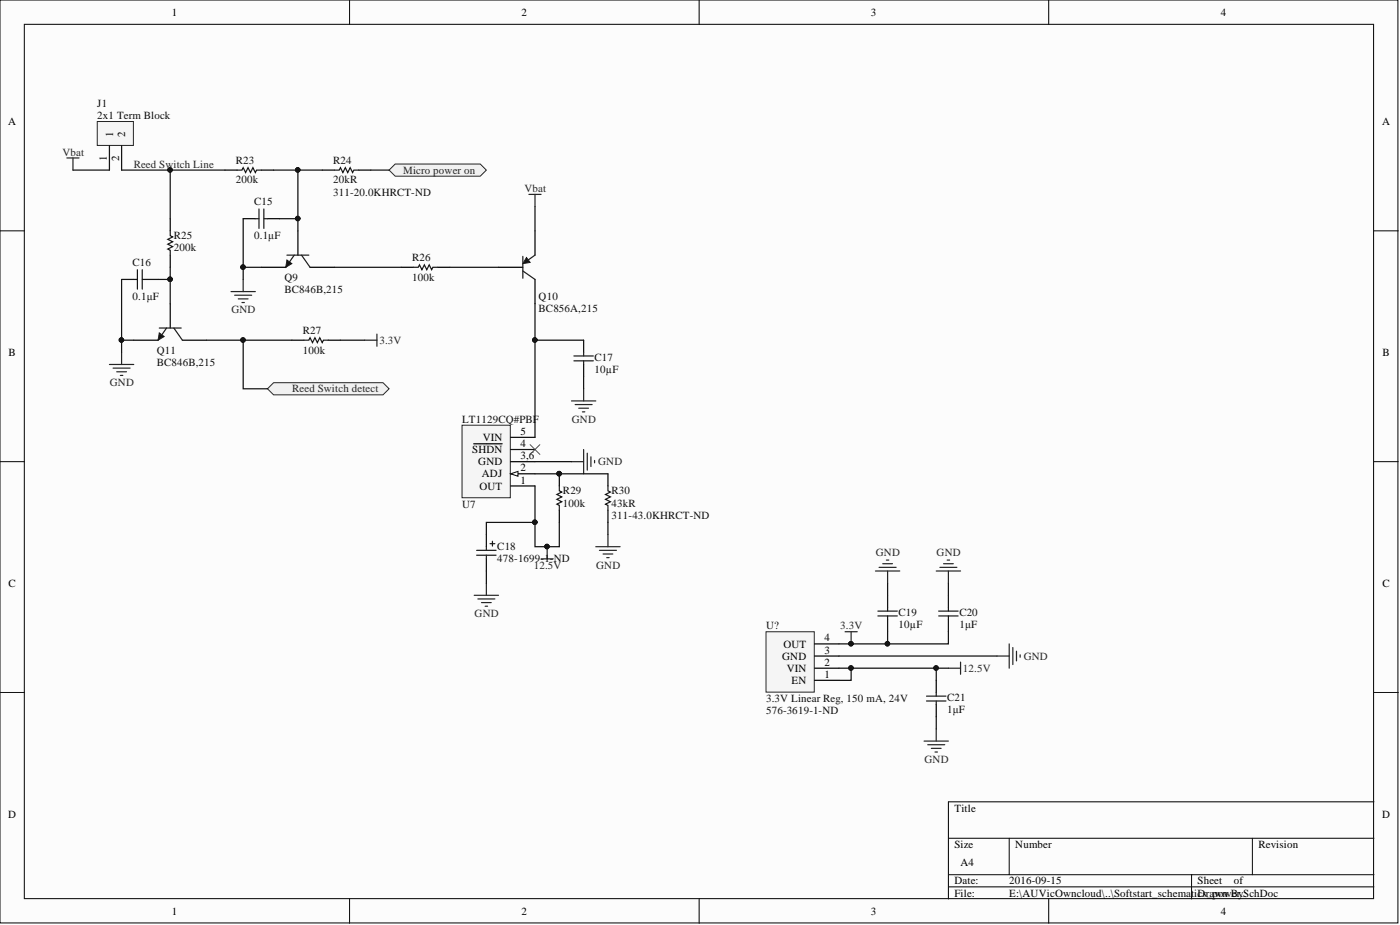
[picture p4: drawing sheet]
<svg xmlns="http://www.w3.org/2000/svg" width="292mm" height="193mm" viewBox="0 0 292 193" stroke-linecap="round" stroke-linejoin="round" font-family="sans-serif">
<g fill="#fcfcfc" stroke="#000" stroke-width=".21">
<path d="M0 0h291.7v192.5h-291.7z"/>
<path d="M5.1 5.1h281.5v182.4h-281.5z"/>
</g>
<g fill="none" stroke="#000" stroke-width=".21">
<path d="M72.9 0v5.1M145.9 0v5.1M218.8 0v5.1M0 48.2h5.1M286.7 48.2h5M0 96.3h5.1M286.7 96.3h5M0 144.5h5.1M286.7 144.5h5M197.9 174.9h88.8M210.6 174.9v7.6M261.3 174.9v7.6"/>
<path d="M286.7 167.3h-88.8v20.2M72.9 187.5v5.1M145.9 187.5v5.1M197.9 182.5h88.8M197.9 185h88.8M218.8 187.5v5.1M248.6 182.5v5"/>
</g>
<path d="M14 33h2.5M15.2 33v2.5" fill="none" stroke="#262626" stroke-width=".25"/>
<path d="M20.3 25.3h7.5v5h-7.5z" fill="#f5f5f5" stroke="#262626" stroke-width=".21"/>
<path d="M22.8 30.4v5.1M25.4 30.4v5.1M46.9 35.5h2.6M54.5 35.5h2.6M54.5 55.8h5.1M62.2 48.2v5M64.7 55.8h5.1" fill="none" stroke="#000" stroke-width=".25"/>
<path d="M15.2 35.5h7.6" fill="none" stroke="#0e0e0e" stroke-width=".25"/>
<path d="M49.5 35.5h1l.2-.5 .5 1 .6-1 .5 1 .5-1 .5 1 .2-.5h1M59.9 53.2h4.5M61.4 53.2l-1.8 2.6M62.9 53.2l1.8 2.6" fill="none" stroke="#1c1c1c" stroke-width=".25"/>
<path d="M59.9 54.2l1 .8-1.3 .8z" fill="#1c1c1c"/>
<path d="M59.9 54.2l1 .8-1.3 .8z" fill="none" stroke="#1c1c1c" stroke-width=".21"/>
<path d="M50.7 58.3v2.5M48.2 60.8h5.1M49 61.6h3.5M49.7 62.4h2.1M50.5 63.1h.5" fill="none" stroke="#262626" stroke-width=".25"/>
<path d="M67.2 35.5h2.6M74.8 35.5h2.6M104 55.8h5.1M111.6 48.2v5M111.6 58.3v5.1" fill="none" stroke="#000" stroke-width=".25"/>
<path d="M69.8 35.5h1l.2-.5 .5 1 .5-1 .6 1 .5-1 .5 1 .2-.5h1M109.1 53.5v4.5M109.1 56.5l2.5 1.8M111.6 53.2l-1.8 1.3" fill="none" stroke="#1c1c1c" stroke-width=".25"/>
<path d="M62.2 35.5h5" fill="none" stroke="#0e0e0e" stroke-width=".25"/>
<circle cx="62.1" cy="35.4" r=".47" fill="#0e0e0e" stroke="#0e0e0e" stroke-width=".21"/>
<path d="M109.8 53.7l.8 1-1.5 .3z" fill="#1c1c1c"/>
<path d="M109.8 53.7l.8 1-1.5 .3z" fill="none" stroke="#1c1c1c" stroke-width=".21"/>
<path d="M83.7 55.8h2.6M91.3 55.8h2.6M27.9 71h5.1M35.5 63.4v5M38.1 71h5" fill="none" stroke="#000" stroke-width=".25"/>
<path d="M86.3 55.8h1l.2-.5 .5 1 .5-1 .5 1 .6-1 .5 1 .2-.5h1M33.2 68.4h4.6M34.8 68.4l-1.8 2.6M36.3 68.4l1.8 2.6" fill="none" stroke="#1c1c1c" stroke-width=".25"/>
<path d="M69.8 55.8h13.9M93.9 55.8h10.1M111.6 43.1v5.1" fill="none" stroke="#0e0e0e" stroke-width=".25"/>
<path d="M110.4 40.6h2.5M111.6 40.6v2.5" fill="none" stroke="#262626" stroke-width=".25"/>
<path d="M33.2 69.4l1 .8-1.2 .8z" fill="#1c1c1c"/>
<path d="M33.2 69.4l1 .8-1.2 .8z" fill="none" stroke="#1c1c1c" stroke-width=".21"/>
<path d="M35.5 45.6v2.6M35.5 53.2v2.6M60.9 71h2.5M68.5 71h2.5" fill="none" stroke="#000" stroke-width=".25"/>
<path d="M35.5 48.2v1l.5 .2-1 .5 1 .5-1 .5 1 .6-1 .5 .5 .2v1M63.4 71h1l.3-.5 .5 1 .5-1 .5 1 .5-1 .5 1 .3-.5h1" fill="none" stroke="#1c1c1c" stroke-width=".25"/>
<path d="M35.5 35.5v10.1M27.9 71h-2.5v2.5M71 71h5.1" fill="none" stroke="#0e0e0e" stroke-width=".25"/>
<g fill="#0e0e0e" stroke="#0e0e0e" stroke-width=".21">
<circle cx="35.5" cy="35.4" r=".47"/>
<circle cx="25.3" cy="70.9" r=".47"/>
</g>
<path d="M22.8 76h5.1M23.6 76.8h3.5M24.4 77.6h2M25.1 78.3h.5M25.4 73.5v2.5M76.1 71h2.5M78.6 69.7v2.5" fill="none" stroke="#262626" stroke-width=".25"/>
<path d="M55.8 81.1l1.3-1.3h22.8l1.3 1.3-1.3 1.3h-22.8z" fill-rule="evenodd" fill="#f0f0f0" stroke="#262626" stroke-width=".21"/>
<path d="M50.7 71v10.1h5.1" fill="none" stroke="#0e0e0e" stroke-width=".25"/>
<circle cx="50.7" cy="70.9" r=".47" fill="#0e0e0e" stroke="#0e0e0e" stroke-width=".21"/>
<path d="M81.2 35.5l1.2-1.3h17.8l1.3 1.3-1.3 1.3h-17.8z" fill-rule="evenodd" fill="#f0f0f0" stroke="#262626" stroke-width=".21"/>
<path d="M77.4 35.5h3.8" fill="none" stroke="#0e0e0e" stroke-width=".25"/>
<path d="M96.4 88.7h10.1v15.1h-10.1z" fill="#f5f5f5" stroke="#262626" stroke-width=".21"/>
<path d="M98.8 92.6h1.1M100 92.6h1.6M101.6 92.6h1.5M103.3 92.6h1.5M106.5 93.8h5.1M106.5 98.8h5.1M106.5 101.4h5.1" fill="none" stroke="#000" stroke-width=".25"/>
<path d="M106.5 98.8l1.6-.5v1.1z" fill="#fcfcfc"/>
<path d="M106.5 98.8l1.6-.5v1.1z" fill="none" stroke="#000" stroke-width=".21"/>
<g fill="none" stroke="#000" stroke-width=".25">
<path d="M25.4 58.3h2.5M30.4 58.3h2.6M50.7 45.6h2.6M55.8 45.6h2.5M121.8 71v2.5M121.8 76v2.6M106.5 96.3h5.1M106.5 91.2h5.1M116.7 98.8v2.6M126.8 98.8v2.6M101.5 111.5v2.6M101.5 116.6v2.5"/>
<path d="M116.7 106.4v2.6M126.8 106.4v2.6M185.2 124.2v2.5M185.2 129.3v2.5M197.9 124.2v2.5M197.9 129.3v2.5M195.3 141.9v2.6M195.3 147v2.5"/>
</g>
<g fill="none" stroke="#262626" stroke-width=".25">
<path d="M119.2 96.3h2.6M119.2 83.6h5.1M120 84.4h3.5M120.8 85.2h2M121.5 85.9h.5M121.8 81.1v2.5M121.8 93.8v5M122.5 94.5v3.6M123.3 95.3v2M124.1 96.1v.5M112.9 116.6h2.5M114.2 114.1v2.5"/>
<path d="M124.3 114.1h5.1M125.1 114.8h3.5M125.8 115.6h2.1M126.6 116.3h.5M126.8 111.5v2.6M182.7 119.1h5M183.4 118.4h3.6M184.2 117.6h2M184.9 116.8h.5M185.2 119.1v2.6M195.3 119.1h5.1M196.1 118.4h3.6"/>
<path d="M196.9 117.6h2M197.6 116.8h.5M197.9 119.1v2.6M98.9 124.2h5.1M99.7 124.9h3.6M100.5 125.7h2M101.2 126.5h.5M101.5 121.7v2.5M176.3 131.8h2.5M177.6 131.8v2.5M197.9 139.4h2.5M200.4 138.1v2.6"/>
<path d="M208 136.9h2.6M210.6 134.3v5.1M211.3 135.1v3.5M212.1 135.8v2.1M212.8 136.6v.5M192.8 154.6h5.1M193.6 155.4h3.5M194.3 156.1h2.1M195.1 156.9h.5M195.3 152.1v2.5"/>
</g>
<g fill="none" stroke="#0e0e0e" stroke-width=".25">
<path d="M25.4 35.5h21.5M57.1 35.5h5.1v12.7M25.4 58.3v12.7M33 58.3h2.5M35.5 55.8v7.6M50.7 45.6v12.7M50.7 55.8h3.8M58.3 45.6h3.9M43.1 71h17.8M111.6 63.4v27.8M111.6 71h10.2M121.8 78.6v2.5"/>
<path d="M111.6 98.8h15.2M111.6 96.3h7.6M101.5 119.1v2.6M111.6 109h-10.1v2.5M111.6 101.4v12.7h5.1v-5.1M126.8 109v2.5M175 136.9h33M177.6 139.4v2.5h-2.6M185.2 121.7v2.5M185.2 131.8v2.5M195.3 139.4v2.5M197.9 121.7v2.5"/>
<path d="M195.3 149.5v2.6"/>
</g>
<g fill="#0e0e0e" stroke="#0e0e0e" stroke-width=".21">
<circle cx="114.1" cy="114" r=".47"/>
<circle cx="35.5" cy="35.4" r=".47"/>
<circle cx="50.7" cy="70.9" r=".47"/>
<circle cx="35.5" cy="58.3" r=".47"/>
<circle cx="25.3" cy="70.9" r=".47"/>
<circle cx="62.1" cy="35.4" r=".47"/>
<circle cx="62.1" cy="45.6" r=".47"/>
<circle cx="50.7" cy="55.7" r=".47"/>
<circle cx="116.7" cy="98.8" r=".47"/>
<circle cx="111.6" cy="70.9" r=".47"/>
<circle cx="111.6" cy="108.9" r=".47"/>
<circle cx="177.5" cy="139.4" r=".47"/>
<circle cx="195.3" cy="139.4" r=".47"/>
<circle cx="177.5" cy="134.3" r=".47"/>
<circle cx="185.2" cy="134.3" r=".47"/>
</g>
<g fill="none" stroke="#1c1c1c" stroke-width=".25">
<path d="M27.9 58.3h.8M28.7 56.3v4M29.7 56.3v4M29.7 58.3h.7M53.3 45.6h.7M54 43.6v4.1M55.1 43.6v4.1M55.1 45.6h.7M119.7 74.3h4.1M119.7 75.3h4.1M121.8 73.5v.8M121.8 75.3v.7"/>
<path d="M99.4 115.8h4.1M99.4 114.8h4.1M101.5 114.1v.7M101.5 115.8v.8M102.2 113.4h1.1M102.7 112.9v1M116.7 101.4v1l.5 .2-1 .6 1 .5-1 .5 1 .5-1 .5 .5 .2v1M126.8 101.4v1l.6 .2-1.1 .6 1.1 .5-1.1 .5 1.1 .5-1.1 .5 .5 .2v1M183.2 127.5h4M183.2 128.5h4M185.2 126.7v.8M185.2 128.5v.8"/>
<path d="M195.8 127.5h4.1M195.8 128.5h4.1M197.9 126.7v.8M197.9 128.5v.8M193.3 145.2h4.1M193.3 146.2h4.1M195.3 144.5v.7M195.3 146.2v.8"/>
</g>
<path d="M110.6 92.8l2 2M112.6 92.8l-2 2" fill="none" stroke="#4c4c4c" stroke-width=".21"/>
<path d="M159.8 131.8h10.1v12.6h-10.1z" fill="#f5f5f5" stroke="#262626" stroke-width=".21"/>
<path d="M170 134.3h5M170 136.9h5M170 139.4h5M170 141.9h5" fill="none" stroke="#000" stroke-width=".25"/>
<path d="M175 139.4h22.9M197.9 131.8v2.5h-22.9" fill="none" stroke="#0e0e0e" stroke-width=".25"/>
<g fill="#0e0e0e" stroke="#0e0e0e" stroke-width=".21">
<circle cx="177.5" cy="139.4" r=".47"/>
<circle cx="195.3" cy="139.4" r=".47"/>
<circle cx="177.5" cy="134.3" r=".47"/>
<circle cx="185.2" cy="134.3" r=".47"/>
</g>
<g font-size="2.3">
<text x="35.9" y="3.3">1</text>
<text x="108.8" y="3.3">2</text>
<text x="181.7" y="3.3">3</text>
<text x="254.7" y="3.3">4</text>
<text x="1.7" y="26.1">A</text>
<text x="23.6" y="28.6" transform="rotate(-90 23.6 28.6)">1</text>
<text x="26.1" y="28.6" transform="rotate(-90 26.1 28.6)">2</text>
<text x="288.4" y="26.1">A</text>
<text x="22.3" y="33.6" transform="rotate(-90 22.3 33.6)">1</text>
<text x="24.9" y="33.6" transform="rotate(-90 24.9 33.6)">2</text>
<text x="1.8" y="74.3">B</text>
<text x="288.4" y="74.3">B</text>
<text x="98.5" y="94.5">SHDN</text>
<text x="100.7" y="92">VIN</text>
<text x="108.6" y="93.3">4</text>
<text x="108.6" y="95.8">3,6</text>
<text x="108.6" y="90.7">5</text>
<text x="99.8" y="97.1">GND</text>
<text x="100.5" y="99.6">ADJ</text>
<text x="108.6" y="100.9">1</text>
<text x="108.6" y="98.3">2</text>
<text x="100" y="102.1">OUT</text>
<text x="1.8" y="122.4">C</text>
<text x="288.4" y="122.4">C</text>
<text x="163.2" y="137.6">GND</text>
<text x="163.5" y="135.1">OUT</text>
<text x="172" y="133.8">4</text>
<text x="172" y="136.4">3</text>
<text x="164.1" y="140.2">VIN</text>
<text x="165.2" y="142.7">EN</text>
<text x="172" y="141.4">1</text>
<text x="172" y="138.9">2</text>
<text x="1.7" y="170.6">D</text>
<text x="199.1" y="169.3">Title</text>
<text x="288.4" y="170.6">D</text>
<text x="199.1" y="176.9">Size</text>
<text x="211.8" y="176.9">Number</text>
<text x="262.6" y="176.9">Revision</text>
<text x="199.1" y="184.5">Date:</text>
<text x="200.4" y="180.7">A4</text>
<text x="210.6" y="184.5">2016-09-15</text>
<text x="249.9" y="184.5">Sheet</text>
<text x="257.4" y="184.5">of</text>
<text x="35.9" y="190.8">1</text>
<text x="108.8" y="190.8">2</text>
<text x="181.7" y="190.8">3</text>
<text x="199.1" y="187">File:</text>
<text x="210.6" y="187">E:\AUVicOwncloud\..\Softstart_schemat</text>
<text x="249.2" y="187">ics_powBy:</text>
<text x="249.9" y="187">Drawn er.SchDoc</text>
<text x="254.7" y="190.8">4</text>
</g>
<g font-size="2.3" fill="#0e0e0e">
<text x="20.3" y="22.3">J1</text>
<text x="20.3" y="24.8">2x1 Term Block</text>
<text x="49.2" y="34.2">R23</text>
<text x="69.5" y="34.2">R24</text>
<text x="49.2" y="38.3">200k</text>
<text x="69.5" y="40.8">311-20.0KHRCT-ND</text>
<text x="69.5" y="38.3">20kR</text>
<text x="53" y="42.8">C15</text>
<text x="36.3" y="49.9">R25</text>
<text x="36.3" y="52.5">200k</text>
<text x="53" y="49.9">0.1μF</text>
<text x="27.7" y="55.5">C16</text>
<text x="59.4" y="58.5">Q9</text>
<text x="86" y="54.5">R26</text>
<text x="86" y="58.5">100k</text>
<text x="27.7" y="62.6">0.1μF</text>
<text x="59.4" y="61.1">BC846B,215</text>
<text x="112.4" y="62.6">Q10</text>
<text x="112.4" y="65.1">BC856A,215</text>
<text x="63.2" y="69.7">R27</text>
<text x="32.7" y="73.8">Q11</text>
<text x="32.7" y="76.3">BC846B,215</text>
<text x="63.2" y="73.8">100k</text>
<text x="124.1" y="75.3">C17</text>
<text x="124.1" y="77.8">10µF</text>
<text x="96.4" y="88.2">LT1129CQ#PBF</text>
<text x="96.4" y="105.9">U7</text>
<text x="117.5" y="103.2">R29</text>
<text x="117.5" y="105.7">100k</text>
<text x="127.6" y="103.2">R30</text>
<text x="127.6" y="105.7">43kR</text>
<text x="127.6" y="108.2">311-43.0KHRCT-ND</text>
<text x="103.8" y="117.3">478-1699-1-ND</text>
<text x="103.8" y="114.7">C18</text>
<text x="159.8" y="131.3">U?</text>
<text x="187.5" y="128.5">C19</text>
<text x="187.5" y="131">10µF</text>
<text x="200.2" y="128.5">C20</text>
<text x="200.2" y="131">1μF</text>
<text x="159.8" y="149">576-3619-1-ND</text>
<text x="159.8" y="146.5">3.3V Linear Reg, 150 mA, 24V</text>
<text x="197.6" y="146.2">C21</text>
<text x="197.6" y="148.8">1μF</text>
</g>
<g font-size="2.3" fill="#262626">
<text x="13" y="32.4">Vbat</text>
<text x="27.9" y="35">Reed Switch Line</text>
<text x="84.1" y="36.2">Micro power on</text>
<text x="109.4" y="40">Vbat</text>
<text x="48.3" y="65.4">GND</text>
<text x="79.2" y="71.7">3.3V</text>
<text x="22.9" y="80.6">GND</text>
<text x="61" y="81.9">Reed Switch detect</text>
<text x="119.3" y="88.2">GND</text>
<text x="124.8" y="97.1">GND</text>
<text x="111.4" y="118.6">12.5V</text>
<text x="124.4" y="118.6">GND</text>
<text x="182.7" y="116.1">GND</text>
<text x="195.4" y="116.1">GND</text>
<text x="99" y="128.8">GND</text>
<text x="175.3" y="131.3">3.3V</text>
<text x="213.6" y="137.6">GND</text>
<text x="200.9" y="140.2">12.5V</text>
<text x="192.9" y="159.2">GND</text>
</g>
</svg>
